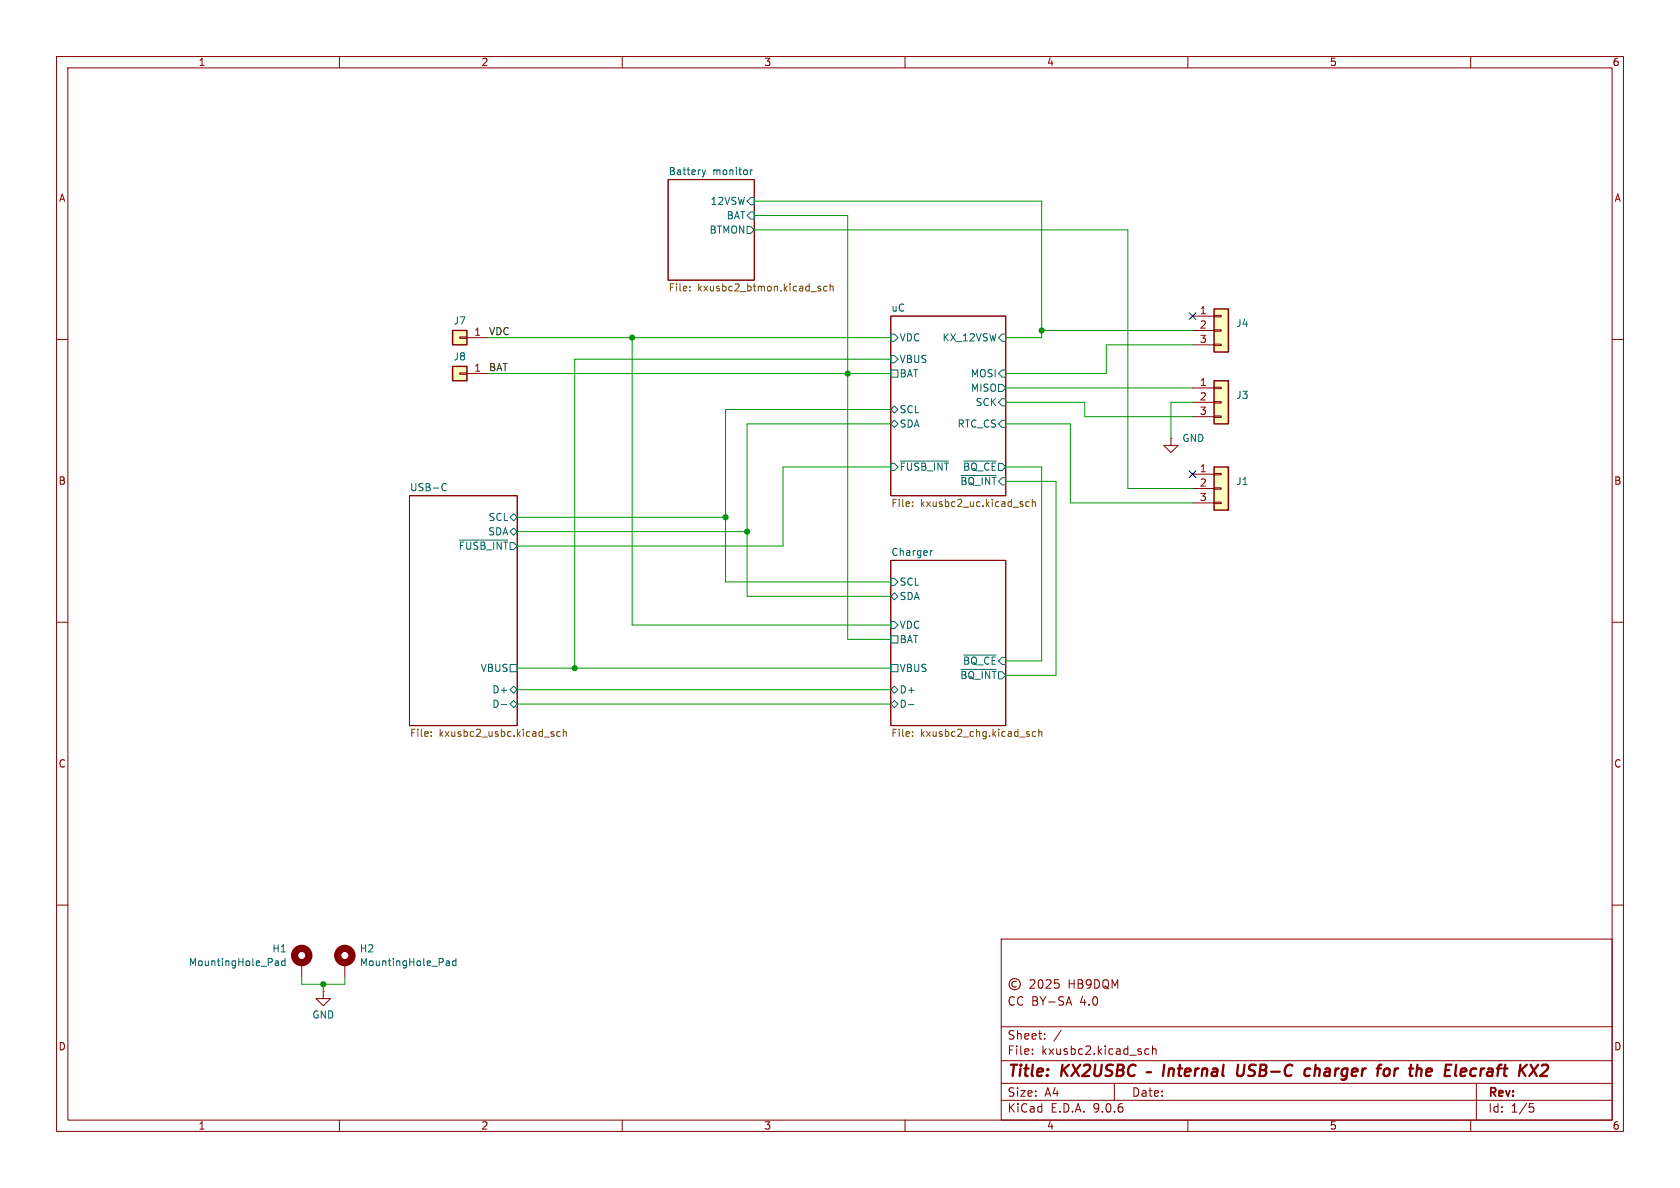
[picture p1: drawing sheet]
(kicad_sch
 (version 20250114)
 (generator "eeschema")
 (generator_version "9.0")
 (paper "A4")
 (title_block
  (title "KX2USBC – Internal USB-C charger for the Elecraft KX2")
  (comment 1 "CC BY-SA 4.0")
  (comment 2 "© 2025 HB9DQM"))
 (lib_symbols
  (symbol "Connector_Generic:Conn_01x01"
   (pin_names
    (offset 1.016) (hide yes)) (exclude_from_sim no) (in_bom yes) (on_board yes)
   (property "Reference" "J" (at 0 2.54 0) (effects (font (size 1.27 1.27))))
   (property "Value" "Conn_01x01" (at 0 -2.54 0) (effects (font (size 1.27 1.27))))
   (property "Footprint" "" (at 0 0 0) (effects (font (size 1.27 1.27)) (hide yes)))
   (property "Datasheet" "~" (at 0 0 0) (effects (font (size 1.27 1.27)) (hide yes)))
   (property "Description" "Generic connector, single row, 01x01, script generated (kicad-library-utils/schlib/autogen/connector/)" (at 0 0 0) (effects (font (size 1.27 1.27)) (hide yes)))
   (symbol "Conn_01x01_1_1"
    (rectangle (start -1.27 1.27) (end 1.27 -1.27) (stroke (width 0.254) (type default)) (fill (type background)))
    (rectangle (start -1.27 0.127) (end 0 -0.127) (stroke (width 0.1524) (type default)) (fill (type none)))
    (pin passive line (at -5.08 0 0) (length 3.81) (name "Pin_1" (effects (font (size 1.27 1.27)))) (number "1" (effects (font (size 1.27 1.27))))))
   (embedded_fonts no))
  (symbol "Connector_Generic:Conn_01x03"
   (pin_names
    (offset 1.016) (hide yes)) (exclude_from_sim no) (in_bom yes) (on_board yes)
   (property "Reference" "J" (at 0 5.08 0) (effects (font (size 1.27 1.27))))
   (property "Value" "Conn_01x03" (at 0 -5.08 0) (effects (font (size 1.27 1.27))))
   (property "Footprint" "" (at 0 0 0) (effects (font (size 1.27 1.27)) (hide yes)))
   (property "Datasheet" "~" (at 0 0 0) (effects (font (size 1.27 1.27)) (hide yes)))
   (property "Description" "Generic connector, single row, 01x03, script generated (kicad-library-utils/schlib/autogen/connector/)" (at 0 0 0) (effects (font (size 1.27 1.27)) (hide yes)))
   (symbol "Conn_01x03_1_1"
    (rectangle (start -1.27 3.81) (end 1.27 -3.81) (stroke (width 0.254) (type default)) (fill (type background)))
    (rectangle (start -1.27 2.667) (end 0 2.413) (stroke (width 0.1524) (type default)) (fill (type none)))
    (rectangle (start -1.27 0.127) (end 0 -0.127) (stroke (width 0.1524) (type default)) (fill (type none)))
    (rectangle (start -1.27 -2.413) (end 0 -2.667) (stroke (width 0.1524) (type default)) (fill (type none)))
    (pin passive line (at -5.08 2.54 0) (length 3.81) (name "Pin_1" (effects (font (size 1.27 1.27)))) (number "1" (effects (font (size 1.27 1.27)))))
    (pin passive line (at -5.08 0 0) (length 3.81) (name "Pin_2" (effects (font (size 1.27 1.27)))) (number "2" (effects (font (size 1.27 1.27)))))
    (pin passive line (at -5.08 -2.54 0) (length 3.81) (name "Pin_3" (effects (font (size 1.27 1.27)))) (number "3" (effects (font (size 1.27 1.27))))))
   (embedded_fonts no))
  (symbol "Mechanical:MountingHole_Pad"
   (pin_numbers (hide yes))
   (pin_names
    (offset 1.016) (hide yes)) (exclude_from_sim no) (in_bom no) (on_board yes)
   (property "Reference" "H" (at 0 6.35 0) (effects (font (size 1.27 1.27))))
   (property "Value" "MountingHole_Pad" (at 0 4.445 0) (effects (font (size 1.27 1.27))))
   (property "Footprint" "" (at 0 0 0) (effects (font (size 1.27 1.27)) (hide yes)))
   (property "Datasheet" "~" (at 0 0 0) (effects (font (size 1.27 1.27)) (hide yes)))
   (property "Description" "Mounting Hole with connection" (at 0 0 0) (effects (font (size 1.27 1.27)) (hide yes)))
   (symbol "MountingHole_Pad_0_1"
    (circle (center 0 1.27) (radius 1.27) (stroke (width 1.27) (type default)) (fill (type none))))
   (symbol "MountingHole_Pad_1_1"
    (pin input line (at 0 -2.54 90) (length 2.54) (name "1" (effects (font (size 1.27 1.27)))) (number "1" (effects (font (size 1.27 1.27))))))
   (embedded_fonts no))
  (symbol "power:GND"
   (power)
   (pin_numbers (hide yes))
   (pin_names
    (offset 0) (hide yes)) (exclude_from_sim no) (in_bom yes) (on_board yes)
   (property "Reference" "#PWR" (at 0 -6.35 0) (effects (font (size 1.27 1.27)) (hide yes)))
   (property "Value" "GND" (at 0 -3.81 0) (effects (font (size 1.27 1.27))))
   (property "Footprint" "" (at 0 0 0) (effects (font (size 1.27 1.27)) (hide yes)))
   (property "Datasheet" "" (at 0 0 0) (effects (font (size 1.27 1.27)) (hide yes)))
   (property "Description" "Power symbol creates a global label with name \"GND\" , ground" (at 0 0 0) (effects (font (size 1.27 1.27)) (hide yes)))
   (symbol "GND_0_1"
    (polyline (pts (xy 0 0) (xy 0 -1.27) (xy 1.27 -1.27) (xy 0 -2.54) (xy -1.27 -1.27) (xy 0 -1.27)) (stroke (width 0) (type default)) (fill (type none))))
   (symbol "GND_1_1"
    (pin power_in line (at 0 0 270) (length 0) (name "~" (effects (font (size 1.27 1.27)))) (number "1" (effects (font (size 1.27 1.27))))))
   (embedded_fonts no)))
 (junction
  (at 128.27 91.44)
  (diameter 0)
  (color 0 0 0 0))
 (junction
  (at 111.76 59.69)
  (diameter 0)
  (color 0 0 0 0))
 (junction
  (at 184.15 58.42)
  (diameter 0)
  (color 0 0 0 0))
 (junction
  (at 57.15 173.99)
  (diameter 0)
  (color 0 0 0 0))
 (junction
  (at 149.86 66.04)
  (diameter 0)
  (color 0 0 0 0))
 (junction
  (at 132.08 93.98)
  (diameter 0)
  (color 0 0 0 0))
 (junction
  (at 101.6 118.11)
  (diameter 0)
  (color 0 0 0 0))
 (no_connect
  (at 210.82 55.88))
 (no_connect
  (at 210.82 83.82))
 (wire
  (pts (xy 149.86 66.04) (xy 149.86 113.03))
  (stroke (width 0) (type default)))
 (wire
  (pts (xy 138.43 96.52) (xy 138.43 82.55))
  (stroke (width 0) (type default)))
 (wire
  (pts (xy 157.48 59.69) (xy 111.76 59.69))
  (stroke (width 0) (type default)))
 (wire
  (pts (xy 184.15 58.42) (xy 210.82 58.42))
  (stroke (width 0) (type default)))
 (wire
  (pts (xy 138.43 82.55) (xy 157.48 82.55))
  (stroke (width 0) (type default)))
 (wire
  (pts (xy 177.8 74.93) (xy 189.23 74.93))
  (stroke (width 0) (type default)))
 (wire
  (pts (xy 177.8 85.09) (xy 186.69 85.09))
  (stroke (width 0) (type default)))
 (wire
  (pts (xy 195.58 66.04) (xy 177.8 66.04))
  (stroke (width 0) (type default)))
 (wire
  (pts (xy 157.48 66.04) (xy 149.86 66.04))
  (stroke (width 0) (type default)))
 (wire
  (pts (xy 199.39 86.36) (xy 210.82 86.36))
  (stroke (width 0) (type default)))
 (wire
  (pts (xy 199.39 40.64) (xy 199.39 86.36))
  (stroke (width 0) (type default)))
 (wire
  (pts (xy 132.08 93.98) (xy 132.08 74.93))
  (stroke (width 0) (type default)))
 (wire
  (pts (xy 91.44 96.52) (xy 138.43 96.52))
  (stroke (width 0) (type default)))
 (wire
  (pts (xy 189.23 88.9) (xy 210.82 88.9))
  (stroke (width 0) (type default)))
 (wire
  (pts (xy 210.82 60.96) (xy 195.58 60.96))
  (stroke (width 0) (type default)))
 (wire
  (pts (xy 207.01 71.12) (xy 207.01 77.47))
  (stroke (width 0) (type default)))
 (wire
  (pts (xy 132.08 105.41) (xy 132.08 93.98))
  (stroke (width 0) (type default)))
 (wire
  (pts (xy 177.8 68.58) (xy 210.82 68.58))
  (stroke (width 0) (type default)))
 (wire
  (pts (xy 191.77 73.66) (xy 191.77 71.12))
  (stroke (width 0) (type default)))
 (wire
  (pts (xy 86.36 59.69) (xy 111.76 59.69))
  (stroke (width 0) (type default)))
 (wire
  (pts (xy 128.27 102.87) (xy 128.27 91.44))
  (stroke (width 0) (type default)))
 (wire
  (pts (xy 91.44 121.92) (xy 157.48 121.92))
  (stroke (width 0) (type default)))
 (wire
  (pts (xy 132.08 74.93) (xy 157.48 74.93))
  (stroke (width 0) (type default)))
 (wire
  (pts (xy 128.27 91.44) (xy 128.27 72.39))
  (stroke (width 0) (type default)))
 (wire
  (pts (xy 184.15 35.56) (xy 184.15 58.42))
  (stroke (width 0) (type default)))
 (wire
  (pts (xy 210.82 73.66) (xy 191.77 73.66))
  (stroke (width 0) (type default)))
 (wire
  (pts (xy 184.15 116.84) (xy 177.8 116.84))
  (stroke (width 0) (type default)))
 (wire
  (pts (xy 149.86 38.1) (xy 149.86 66.04))
  (stroke (width 0) (type default)))
 (wire
  (pts (xy 195.58 60.96) (xy 195.58 66.04))
  (stroke (width 0) (type default)))
 (wire
  (pts (xy 157.48 63.5) (xy 101.6 63.5))
  (stroke (width 0) (type default)))
 (wire
  (pts (xy 91.44 91.44) (xy 128.27 91.44))
  (stroke (width 0) (type default)))
 (wire
  (pts (xy 91.44 124.46) (xy 157.48 124.46))
  (stroke (width 0) (type default)))
 (wire
  (pts (xy 133.35 40.64) (xy 199.39 40.64))
  (stroke (width 0) (type default)))
 (wire
  (pts (xy 177.8 71.12) (xy 191.77 71.12))
  (stroke (width 0) (type default)))
 (wire
  (pts (xy 86.36 66.04) (xy 149.86 66.04))
  (stroke (width 0) (type default)))
 (wire
  (pts (xy 177.8 82.55) (xy 184.15 82.55))
  (stroke (width 0) (type default)))
 (wire
  (pts (xy 186.69 85.09) (xy 186.69 119.38))
  (stroke (width 0) (type default)))
 (wire
  (pts (xy 157.48 105.41) (xy 132.08 105.41))
  (stroke (width 0) (type default)))
 (wire
  (pts (xy 91.44 93.98) (xy 132.08 93.98))
  (stroke (width 0) (type default)))
 (wire
  (pts (xy 133.35 35.56) (xy 184.15 35.56))
  (stroke (width 0) (type default)))
 (wire
  (pts (xy 177.8 59.69) (xy 184.15 59.69))
  (stroke (width 0) (type default)))
 (wire
  (pts (xy 128.27 72.39) (xy 157.48 72.39))
  (stroke (width 0) (type default)))
 (wire
  (pts (xy 189.23 74.93) (xy 189.23 88.9))
  (stroke (width 0) (type default)))
 (wire
  (pts (xy 210.82 71.12) (xy 207.01 71.12))
  (stroke (width 0) (type default)))
 (wire
  (pts (xy 184.15 58.42) (xy 184.15 59.69))
  (stroke (width 0) (type default)))
 (wire
  (pts (xy 186.69 119.38) (xy 177.8 119.38))
  (stroke (width 0) (type default)))
 (wire
  (pts (xy 91.44 118.11) (xy 101.6 118.11))
  (stroke (width 0) (type default)))
 (wire
  (pts (xy 157.48 110.49) (xy 111.76 110.49))
  (stroke (width 0) (type default)))
 (wire
  (pts (xy 133.35 38.1) (xy 149.86 38.1))
  (stroke (width 0) (type default)))
 (wire
  (pts (xy 53.34 172.72) (xy 53.34 173.99))
  (stroke (width 0) (type default)))
 (wire
  (pts (xy 111.76 110.49) (xy 111.76 59.69))
  (stroke (width 0) (type default)))
 (wire
  (pts (xy 60.96 173.99) (xy 57.15 173.99))
  (stroke (width 0) (type default)))
 (wire
  (pts (xy 57.15 173.99) (xy 57.15 175.26))
  (stroke (width 0) (type default)))
 (wire
  (pts (xy 149.86 113.03) (xy 157.48 113.03))
  (stroke (width 0) (type default)))
 (wire
  (pts (xy 101.6 118.11) (xy 157.48 118.11))
  (stroke (width 0) (type default)))
 (wire
  (pts (xy 53.34 173.99) (xy 57.15 173.99))
  (stroke (width 0) (type default)))
 (wire
  (pts (xy 101.6 63.5) (xy 101.6 118.11))
  (stroke (width 0) (type default)))
 (wire
  (pts (xy 157.48 102.87) (xy 128.27 102.87))
  (stroke (width 0) (type default)))
 (wire
  (pts (xy 184.15 82.55) (xy 184.15 116.84))
  (stroke (width 0) (type default)))
 (wire
  (pts (xy 60.96 172.72) (xy 60.96 173.99))
  (stroke (width 0) (type default)))
 (label "BAT"
  (at 86.36 66.04 0)
  (effects (font (size 1.27 1.27)) (justify left bottom)))
 (label "VDC"
  (at 86.36 59.69 0)
  (effects (font (size 1.27 1.27)) (justify left bottom)))
 (symbol
  (lib_id "Connector_Generic:Conn_01x03")
  (at 215.9 86.36 0)
  (unit 1)
  (exclude_from_sim no)
  (in_bom yes)
  (on_board yes)
  (dnp no)
  (fields_autoplaced yes)
  (property "Reference" "J1" (at 218.44 85.0899 0) (effects (font (size 1.27 1.27)) (justify left)))
  (property "Value" "Conn_01x03" (at 218.44 87.6299 0) (effects (font (size 1.27 1.27)) (justify left) (hide yes)))
  (property "Footprint" "2307727:TE_1-2307727-3" (at 215.9 86.36 0) (effects (font (size 1.27 1.27)) (hide yes)))
  (property "Datasheet" "~" (at 215.9 86.36 0) (effects (font (size 1.27 1.27)) (hide yes)))
  (property "Description" "Generic connector, single row, 01x03, script generated (kicad-library-utils/schlib/autogen/connector/)" (at 215.9 86.36 0) (effects (font (size 1.27 1.27)) (hide yes)))
  (property "LCSC" "C3322456" (at 215.9 86.36 0) (effects (font (size 1.27 1.27)) (hide yes)))
  (pin "1")
  (pin "2")
  (pin "3"))
 (symbol
  (lib_id "Connector_Generic:Conn_01x01")
  (at 81.28 59.69 180)
  (unit 1)
  (exclude_from_sim no)
  (in_bom no)
  (on_board yes)
  (dnp no)
  (fields_autoplaced yes)
  (property "Reference" "J7" (at 81.28 56.6999 0) (effects (font (size 1.27 1.27))))
  (property "Value" "Conn_01x01" (at 81.28 56.6998 0) (effects (font (size 1.27 1.27)) (hide yes)))
  (property "Footprint" "Connector_Wire:SolderWire-0.5sqmm_1x01_D0.9mm_OD2.3mm" (at 81.28 59.69 0) (effects (font (size 1.27 1.27)) (hide yes)))
  (property "Datasheet" "~" (at 81.28 59.69 0) (effects (font (size 1.27 1.27)) (hide yes)))
  (property "Description" "Generic connector, single row, 01x01, script generated (kicad-library-utils/schlib/autogen/connector/)" (at 81.28 59.69 0) (effects (font (size 1.27 1.27)) (hide yes)))
  (pin "1"))
 (symbol
  (lib_id "Mechanical:MountingHole_Pad")
  (at 53.34 170.18 0)
  (unit 1)
  (exclude_from_sim no)
  (in_bom yes)
  (on_board yes)
  (dnp no)
  (fields_autoplaced yes)
  (property "Reference" "H1" (at 50.8 167.6978 0) (effects (font (size 1.27 1.27)) (justify right)))
  (property "Value" "MountingHole_Pad" (at 50.8 170.1221 0) (effects (font (size 1.27 1.27)) (justify right)))
  (property "Footprint" "Wuerth_9774030151_HS:Wuerth_9774030151_HS" (at 53.34 170.18 0) (effects (font (size 1.27 1.27)) (hide yes)))
  (property "Datasheet" "" (at 53.34 170.18 0) (effects (font (size 1.27 1.27)) (hide yes)))
  (property "Description" "with solder pad on bottom for hand soldering" (at 53.34 170.18 0) (effects (font (size 1.27 1.27)) (hide yes)))
  (property "LCSC" "C5373032" (at 53.34 170.18 0) (effects (font (size 1.27 1.27)) (hide yes)))
  (pin "1"))
 (symbol
  (lib_id "Connector_Generic:Conn_01x03")
  (at 215.9 71.12 0)
  (unit 1)
  (exclude_from_sim no)
  (in_bom yes)
  (on_board yes)
  (dnp no)
  (fields_autoplaced yes)
  (property "Reference" "J3" (at 218.44 69.8499 0) (effects (font (size 1.27 1.27)) (justify left)))
  (property "Value" "Conn_01x03" (at 218.44 72.3899 0) (effects (font (size 1.27 1.27)) (justify left) (hide yes)))
  (property "Footprint" "2307727:TE_1-2307727-3" (at 215.9 71.12 0) (effects (font (size 1.27 1.27)) (hide yes)))
  (property "Datasheet" "~" (at 215.9 71.12 0) (effects (font (size 1.27 1.27)) (hide yes)))
  (property "Description" "Generic connector, single row, 01x03, script generated (kicad-library-utils/schlib/autogen/connector/)" (at 215.9 71.12 0) (effects (font (size 1.27 1.27)) (hide yes)))
  (property "LCSC" "C3322456" (at 215.9 71.12 0) (effects (font (size 1.27 1.27)) (hide yes)))
  (pin "1")
  (pin "2")
  (pin "3"))
 (symbol
  (lib_id "power:GND")
  (at 207.01 77.47 0)
  (unit 1)
  (exclude_from_sim no)
  (in_bom yes)
  (on_board yes)
  (dnp no)
  (property "Reference" "#PWR027" (at 207.01 83.82 0) (effects (font (size 1.27 1.27)) (hide yes)))
  (property "Value" "GND" (at 208.915 77.47 0) (effects (font (size 1.27 1.27)) (justify left)))
  (property "Footprint" "" (at 207.01 77.47 0) (effects (font (size 1.27 1.27)) (hide yes)))
  (property "Datasheet" "" (at 207.01 77.47 0) (effects (font (size 1.27 1.27)) (hide yes)))
  (property "Description" "Power symbol creates a global label with name \"GND\" , ground" (at 207.01 77.47 0) (effects (font (size 1.27 1.27)) (hide yes)))
  (pin "1"))
 (symbol
  (lib_id "Connector_Generic:Conn_01x01")
  (at 81.28 66.04 180)
  (unit 1)
  (exclude_from_sim no)
  (in_bom no)
  (on_board yes)
  (dnp no)
  (fields_autoplaced yes)
  (property "Reference" "J8" (at 81.28 63.0499 0) (effects (font (size 1.27 1.27))))
  (property "Value" "Conn_01x01" (at 79.2481 67.2521 0) (effects (font (size 1.27 1.27)) (justify left) (hide yes)))
  (property "Footprint" "Connector_Wire:SolderWire-0.5sqmm_1x01_D0.9mm_OD2.3mm" (at 81.28 66.04 0) (effects (font (size 1.27 1.27)) (hide yes)))
  (property "Datasheet" "~" (at 81.28 66.04 0) (effects (font (size 1.27 1.27)) (hide yes)))
  (property "Description" "Generic connector, single row, 01x01, script generated (kicad-library-utils/schlib/autogen/connector/)" (at 81.28 66.04 0) (effects (font (size 1.27 1.27)) (hide yes)))
  (pin "1"))
 (symbol
  (lib_id "power:GND")
  (at 57.15 175.26 0)
  (unit 1)
  (exclude_from_sim no)
  (in_bom yes)
  (on_board yes)
  (dnp no)
  (fields_autoplaced yes)
  (property "Reference" "#PWR024" (at 57.15 181.61 0) (effects (font (size 1.27 1.27)) (hide yes)))
  (property "Value" "GND" (at 57.15 179.3931 0) (effects (font (size 1.27 1.27))))
  (property "Footprint" "" (at 57.15 175.26 0) (effects (font (size 1.27 1.27)) (hide yes)))
  (property "Datasheet" "" (at 57.15 175.26 0) (effects (font (size 1.27 1.27)) (hide yes)))
  (property "Description" "Power symbol creates a global label with name \"GND\" , ground" (at 57.15 175.26 0) (effects (font (size 1.27 1.27)) (hide yes)))
  (pin "1"))
 (symbol
  (lib_id "Mechanical:MountingHole_Pad")
  (at 60.96 170.18 0)
  (unit 1)
  (exclude_from_sim no)
  (in_bom yes)
  (on_board yes)
  (dnp no)
  (fields_autoplaced yes)
  (property "Reference" "H2" (at 63.5 167.6978 0) (effects (font (size 1.27 1.27)) (justify left)))
  (property "Value" "MountingHole_Pad" (at 63.5 170.1221 0) (effects (font (size 1.27 1.27)) (justify left)))
  (property "Footprint" "Wuerth_9774030151_HS:Wuerth_9774030151_HS" (at 60.96 170.18 0) (effects (font (size 1.27 1.27)) (hide yes)))
  (property "Datasheet" "" (at 60.96 170.18 0) (effects (font (size 1.27 1.27)) (hide yes)))
  (property "Description" "with solder pad on bottom for hand soldering" (at 60.96 170.18 0) (effects (font (size 1.27 1.27)) (hide yes)))
  (pin "1"))
 (symbol
  (lib_id "Connector_Generic:Conn_01x03")
  (at 215.9 58.42 0)
  (unit 1)
  (exclude_from_sim no)
  (in_bom yes)
  (on_board yes)
  (dnp no)
  (fields_autoplaced yes)
  (property "Reference" "J4" (at 218.44 57.1499 0) (effects (font (size 1.27 1.27)) (justify left)))
  (property "Value" "Conn_01x03" (at 218.44 59.6899 0) (effects (font (size 1.27 1.27)) (justify left) (hide yes)))
  (property "Footprint" "2307727:TE_1-2307727-3" (at 215.9 58.42 0) (effects (font (size 1.27 1.27)) (hide yes)))
  (property "Datasheet" "~" (at 215.9 58.42 0) (effects (font (size 1.27 1.27)) (hide yes)))
  (property "Description" "Generic connector, single row, 01x03, script generated (kicad-library-utils/schlib/autogen/connector/)" (at 215.9 58.42 0) (effects (font (size 1.27 1.27)) (hide yes)))
  (property "LCSC" "C3322456" (at 215.9 58.42 0) (effects (font (size 1.27 1.27)) (hide yes)))
  (pin "1")
  (pin "2")
  (pin "3"))
 (sheet
  (at 157.48 99.06)
  (size 20.32 29.21)
  (exclude_from_sim no)
  (in_bom yes)
  (on_board yes)
  (dnp no)
  (fields_autoplaced yes)
  (stroke (width 0.1524) (type solid))
  (fill (color 0 0 0 0.0000))
  (property "Sheetname" "Charger" (at 157.48 98.3484 0) (effects (font (size 1.27 1.27)) (justify left bottom)))
  (property "Sheetfile" "kxusbc2_chg.kicad_sch" (at 157.48 128.8546 0) (effects (font (size 1.27 1.27)) (justify left top)))
  (pin "D+" bidirectional (at 157.48 121.92 180) (effects (font (size 1.27 1.27)) (justify left)))
  (pin "D-" bidirectional (at 157.48 124.46 180) (effects (font (size 1.27 1.27)) (justify left)))
  (pin "SCL" input (at 157.48 102.87 180) (effects (font (size 1.27 1.27)) (justify left)))
  (pin "SDA" bidirectional (at 157.48 105.41 180) (effects (font (size 1.27 1.27)) (justify left)))
  (pin "VBUS" passive (at 157.48 118.11 180) (effects (font (size 1.27 1.27)) (justify left)))
  (pin "~{BQ_CE}" input (at 177.8 116.84 0) (effects (font (size 1.27 1.27)) (justify right)))
  (pin "~{BQ_INT}" output (at 177.8 119.38 0) (effects (font (size 1.27 1.27)) (justify right)))
  (pin "BAT" passive (at 157.48 113.03 180) (effects (font (size 1.27 1.27)) (justify left)))
  (pin "VDC" input (at 157.48 110.49 180) (effects (font (size 1.27 1.27)) (justify left))))
 (sheet
  (at 157.48 55.88)
  (size 20.32 31.75)
  (exclude_from_sim no)
  (in_bom yes)
  (on_board yes)
  (dnp no)
  (fields_autoplaced yes)
  (stroke (width 0.1524) (type solid))
  (fill (color 0 0 0 0.0000))
  (property "Sheetname" "uC" (at 157.48 55.1684 0) (effects (font (size 1.27 1.27)) (justify left bottom)))
  (property "Sheetfile" "kxusbc2_uc.kicad_sch" (at 157.48 88.2146 0) (effects (font (size 1.27 1.27)) (justify left top)))
  (pin "BAT" passive (at 157.48 66.04 180) (effects (font (size 1.27 1.27)) (justify left)))
  (pin "SCL" bidirectional (at 157.48 72.39 180) (effects (font (size 1.27 1.27)) (justify left)))
  (pin "SDA" bidirectional (at 157.48 74.93 180) (effects (font (size 1.27 1.27)) (justify left)))
  (pin "~{BQ_CE}" output (at 177.8 82.55 0) (effects (font (size 1.27 1.27)) (justify right)))
  (pin "~{BQ_INT}" input (at 177.8 85.09 0) (effects (font (size 1.27 1.27)) (justify right)))
  (pin "~{FUSB_INT}" input (at 157.48 82.55 180) (effects (font (size 1.27 1.27)) (justify left)))
  (pin "KX_12VSW" input (at 177.8 59.69 0) (effects (font (size 1.27 1.27)) (justify right)))
  (pin "MISO" output (at 177.8 68.58 0) (effects (font (size 1.27 1.27)) (justify right)))
  (pin "MOSI" input (at 177.8 66.04 0) (effects (font (size 1.27 1.27)) (justify right)))
  (pin "RTC_CS" input (at 177.8 74.93 0) (effects (font (size 1.27 1.27)) (justify right)))
  (pin "SCK" input (at 177.8 71.12 0) (effects (font (size 1.27 1.27)) (justify right)))
  (pin "VBUS" input (at 157.48 63.5 180) (effects (font (size 1.27 1.27)) (justify left)))
  (pin "VDC" input (at 157.48 59.69 180) (effects (font (size 1.27 1.27)) (justify left))))
 (sheet
  (at 118.11 31.75)
  (size 15.24 17.78)
  (exclude_from_sim no)
  (in_bom yes)
  (on_board yes)
  (dnp no)
  (fields_autoplaced yes)
  (stroke (width 0.1524) (type solid))
  (fill (color 0 0 0 0.0000))
  (property "Sheetname" "Battery monitor" (at 118.11 31.0384 0) (effects (font (size 1.27 1.27)) (justify left bottom)))
  (property "Sheetfile" "kxusbc2_btmon.kicad_sch" (at 118.11 50.1146 0) (effects (font (size 1.27 1.27)) (justify left top)))
  (pin "12VSW" input (at 133.35 35.56 0) (effects (font (size 1.27 1.27)) (justify right)))
  (pin "BAT" input (at 133.35 38.1 0) (effects (font (size 1.27 1.27)) (justify right)))
  (pin "BTMON" output (at 133.35 40.64 0) (effects (font (size 1.27 1.27)) (justify right))))
 (sheet
  (at 72.39 87.63)
  (size 19.05 40.64)
  (exclude_from_sim no)
  (in_bom yes)
  (on_board yes)
  (dnp no)
  (fields_autoplaced yes)
  (stroke (width 0.1524) (type solid))
  (fill (color 0 0 0 0.0000))
  (property "Sheetname" "USB-C" (at 72.39 86.9184 0) (effects (font (size 1.27 1.27)) (justify left bottom)))
  (property "Sheetfile" "kxusbc2_usbc.kicad_sch" (at 72.39 128.8546 0) (effects (font (size 1.27 1.27)) (justify left top)))
  (pin "D+" bidirectional (at 91.44 121.92 0) (effects (font (size 1.27 1.27)) (justify right)))
  (pin "D-" bidirectional (at 91.44 124.46 0) (effects (font (size 1.27 1.27)) (justify right)))
  (pin "SCL" bidirectional (at 91.44 91.44 0) (effects (font (size 1.27 1.27)) (justify right)))
  (pin "SDA" bidirectional (at 91.44 93.98 0) (effects (font (size 1.27 1.27)) (justify right)))
  (pin "VBUS" passive (at 91.44 118.11 0) (effects (font (size 1.27 1.27)) (justify right)))
  (pin "~{FUSB_INT}" output (at 91.44 96.52 0) (effects (font (size 1.27 1.27)) (justify right))))
 (sheet_instances
  (path ""
   (page "1")))
 (embedded_fonts no))
